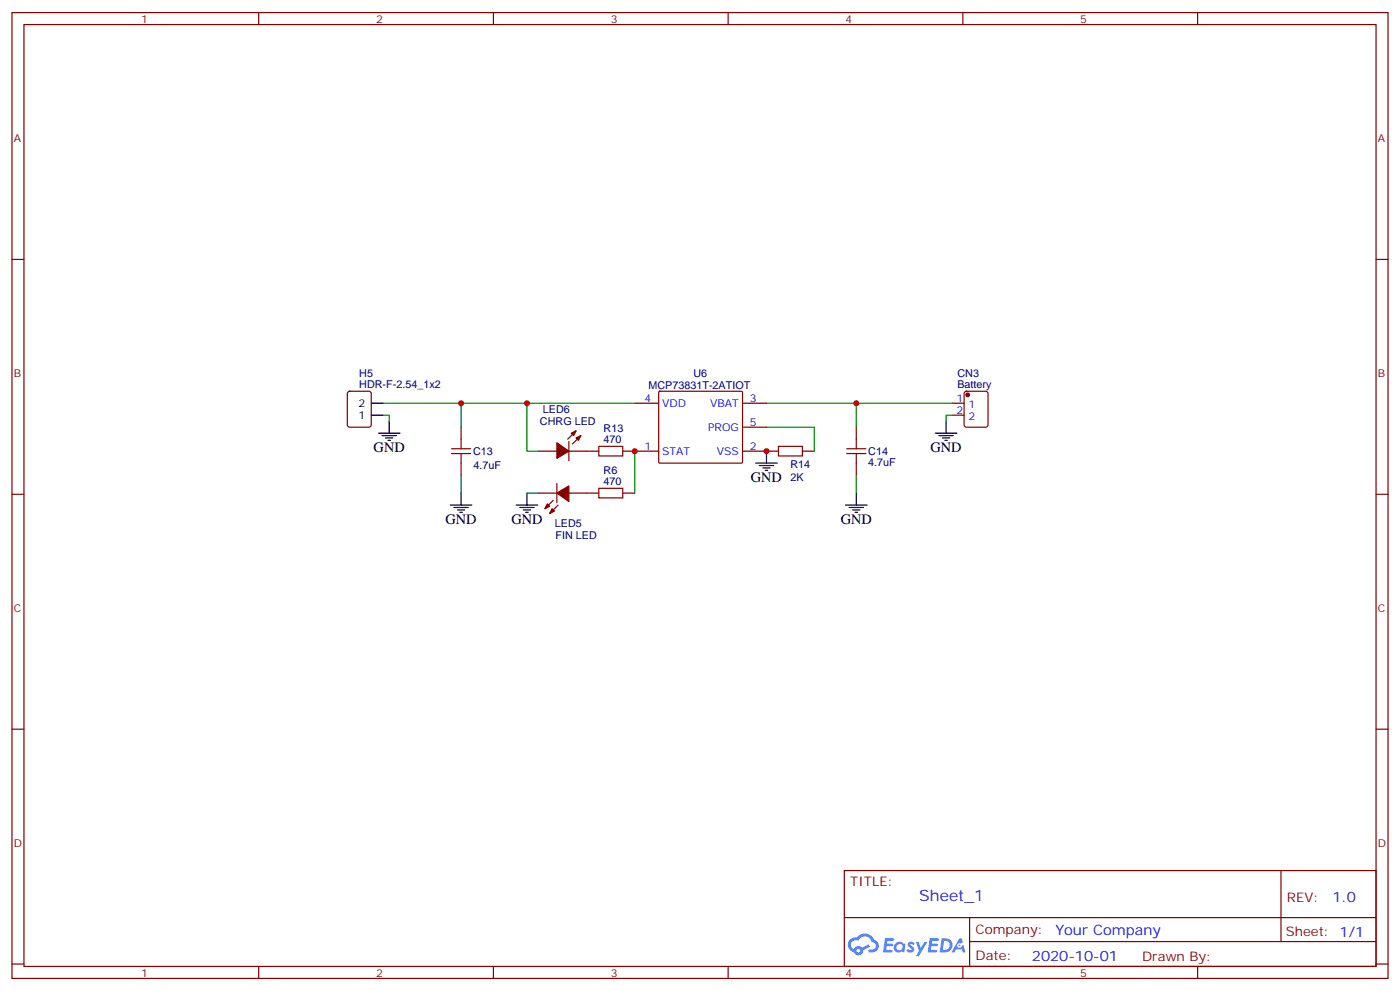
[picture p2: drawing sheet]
<svg xmlns="http://www.w3.org/2000/svg" width="412mm" height="292mm" viewBox="0 0 412 292" stroke-linecap="round" stroke-linejoin="round" font-family="sans-serif">
<g fill="none" stroke="#870000" stroke-width=".35">
<path d="M3.5 3.7h405.4v284.3h-405.4zM7.1 7.2h398.2v277.3h-398.2zM76.2 3.7v3.5M145.3 3.7v3.5M214.5 3.7v3.5M283.6 3.7v3.5M352.8 3.7v3.5M3.5 76.4h3.6M405.3 76.4h3.6M3.5 145.5h3.6M405.3 145.5h3.6M3.5 214.7h3.6"/>
<path d="M405.3 214.7h3.6M248.7 256.3h156.6v28.2h-156.6zM377.3 256.3v20.9M248.7 270.1h156.5M285.6 277.2h119.6M285.6 270.1v14.2M3.5 283.8h3.6M76.2 284.5v3.5M145.3 284.5v3.5M214.5 284.5v3.5M283.6 284.5v3.5M352.8 284.5v3.5"/>
<path d="M405.3 283.8h3.6"/>
</g>
<g fill="#5487ff">
<path d="M267.7 277.5a1.22 1.22 0 0 1 1.7 .2l-.4 .6a.47 .47 0 0 0-.3-.4 .47 .47 0 0 0-.5 .2l.1 .2a1.14 1.14 0 0 1 .8 1.8 1.14 1.14 0 0 1-1.9 0l-.2-.2 .5-.6 .7 .5a.29 .29 0 0 0 .3-.3 .29 .29 0 0 0-.2-.3 1.04 1.04 0 0 1-.6-1.7z"/>
<path d="M260.7 276.2h2.4l.3 .2-.2 .5-1.8 .1-.1 .8h1.5l.3 .4-.3 .4h-1.6l-.2 1.1h1.7l.2 .3-.2 .3-2.6 .1z"/>
<path d="M273.8 276.2h2.4l.3 .2-.1 .5-1.8 .1-.2 .8h1.6l.3 .4-.4 .4-1.6-.1-.1 1.1 1.7 .1 .2 .3-.2 .3-2.6 .1z"/>
<path d="M282.6 276.2h.7l.3 1.3-.6 .3a.69 .69 0 0 0-1 .3 .69 .69 0 0 0 .4 .9 .69 .69 0 0 0 .9-.6l.5-.2 .6 2.2h-.8l-.2-.9h-1.8l-.5 .9h-.8z"/>
<path d="M269.8 277.3h.8l.6 1.8 1.1-1.8h.9l-2.6 4.2h-.8l.9-1.5z"/>
<path d="M277.4 276.2l-.6 4.2h1.3a2.11 2.11 0 0 0 2.5-2.1 2.11 2.11 0 0 0-2.5-2.1zM278.1 277a1.39 1.39 0 0 1 1.7 1.4 1.39 1.39 0 0 1-1.8 1.2h-.3z"/>
<path d="M263.7 277.8a1.54 1.54 0 0 0-.1 2.2 1.54 1.54 0 0 0 2.2 .1l.6 .3 .3-2.3-.2-.3h-.4a1.49 1.49 0 0 0-2.4 0zM264 278.8a.94 .94 0 0 1 1.8 0 .94 .94 0 0 1-1.8 0z"/>
<path d="M250.4 276.6a2.18 2.18 0 0 0 1.1 3.7 1.44 1.44 0 0 0 1.6 .9 1.44 1.44 0 0 0 1.2-1.4l2-1.1-.5-.7-1.9 1a1.47 1.47 0 0 0-2.4 .4 1.39 1.39 0 0 1-.7-1.9 1.39 1.39 0 0 1 2-.5 2.12 2.12 0 0 1 2.2-1.3 2.12 2.12 0 0 1 1.9 1.7 1.14 1.14 0 0 1 1.1 1.4 1.14 1.14 0 0 1-1.7 .7 .43 .43 0 0 0-.5 .4 .43 .43 0 0 0 .4 .5 1.98 1.98 0 0 0 2.5-1.2 1.98 1.98 0 0 0-1.2-2.6 3.1 3.1 0 0 0-5.3-.6l-.9 .1zM252.3 279.9a.55 .55 0 0 1 1.1 0 .55 .55 0 0 1-1.1 0z"/>
<circle cx="282.6" cy="278.3" r=".26"/>
</g>
<path d="M112.9 118.7h74.1M135.8 118.7v7.1M155.2 118.7v14.1h3.5M225.8 118.7h54.7M252.2 118.7v7.1M112.9 122.2h1.8v1.8M135.8 139.9v5.3M187 132.8v12.4M225.8 125.8h14.1v7M252.2 139.9v5.3M280.5 122.2h-1.8v1.8M155.2 145.2h3.5" fill="none" stroke="#008700" stroke-width=".35"/>
<g fill="none" stroke="#870000" stroke-width=".35">
<path d="M102.5 115.4l.5-.2h5.7l.6 .4 .1 9.5-.5 .6-5.9 .1-.6-.5-.1-9.4zM187 118.7h7M194.1 115.4l.3-.2h24.1l.2 .3v20.7l-.3 .1h-24.2l-.2-.3zM218.7 118.7h7.1M280.5 118.7h3.5M284.2 115.4l.5-.2h5.6l.7 .4v9.5l-.4 .6-5.9 .1-.7-.5v-9.4zM133 132.1h5.6M133 133.5h5.6M135.8 125.8v6.3M135.8 133.5v6.4M158.7 132.8h5.3M167.6 132.8h8.8"/>
<path d="M167.6 130v5.6M169.7 126.8l-2.5 2.5M171.1 128.2l-2.5 2.5M176.4 131.4h7v2.8h-7zM183.4 132.8h10.6M218.7 132.8h10.6M218.7 125.8h7.1M229.3 131.4h7.1v2.8h-7.1zM236.4 132.8h3.5M249.4 132.1h5.7M249.4 133.5h5.7M252.2 125.8v6.3"/>
<path d="M252.2 133.5v6.4M280.5 122.2h3.5M158.7 145.2h5.3M163 147.3l-2.5 2.5M164 142.3v5.7M164.4 148.7l-2.5 2.5M167.6 145.2h8.8M176.4 143.8h7v2.8h-7zM183.4 145.2h3.6"/>
</g>
<g fill="none" stroke="#000" stroke-width=".35">
<path d="M109.4 118.7h3.5M109.4 122.2h3.5M111.5 127.5h6.3M112.5 128.2h4.3M113.6 128.9h2.1M114.3 129.6h.7M114.7 124v3.5M222.6 136.3h6.4M223.7 137.1h4.2M224.7 137.8h2.1M225.4 138.5h.7M225.8 132.8v3.5"/>
<path d="M275.5 127.5h6.4M276.6 128.2h4.2M277.6 128.9h2.2M278.3 129.6h.7M278.7 124v3.5M132.6 148.7h6.4M133.7 149.4h4.2M134.8 150.1h2.1M135.5 150.8h.7M135.8 145.2v3.5M152 148.7h6.4M153.1 149.4h4.2"/>
<path d="M154.2 150.1h2.1M154.9 150.8h.7M155.2 145.2v3.5M249.1 148.7h6.3M250.1 149.4h4.3M251.2 150.1h2.1M251.9 150.8h.7M252.2 145.2v3.5"/>
</g>
<g fill="#870000" stroke="#870000" stroke-width=".35">
<path d="M161.2 148.3l.7 .7-1.4 .8z"/>
<path d="M162.6 149.8l.7 .7-1.4 .7z"/>
<path d="M164 145.2l3.6-2.1v4.5z"/>
<path d="M169.7 128.9l1.4-.7-.7 1.4z"/>
<path d="M168.3 127.5l1.4-.7-.7 1.4z"/>
<path d="M164 130.4l3.6 2.4-3.6 2.1z"/>
<circle cx="285" cy="116.2" r=".53"/>
</g>
<g fill="#c00">
<circle cx="155.2" cy="118.7" r=".88"/>
<circle cx="225.8" cy="132.8" r=".88"/>
<circle cx="252.2" cy="118.7" r=".88"/>
<circle cx="135.8" cy="118.7" r=".88"/>
<circle cx="187" cy="132.8" r=".88"/>
</g>
<text font-size="4.6" fill="#00f" x="270.8" y="265.3">Sheet_1</text>
<g font-size="4.2">
<text x="110.1" y="133.2">GND</text>
<text x="274.1" y="133.2">GND</text>
<text x="221.2" y="142">GND</text>
<text x="131.2" y="154.3">GND</text>
<text x="150.6" y="154.3">GND</text>
<text x="247.6" y="154.4">GND</text>
</g>
<g font-size="4.2" fill="#00f">
<text x="392.5" y="265.6">1.0</text>
<text x="310.9" y="275.1">Your Company</text>
<text x="304" y="282.9">2020-10-01</text>
</g>
<g font-size="3.9" fill="#800">
<text x="250.5" y="260.9">TITLE:</text>
<text x="379.1" y="265.6">REV:</text>
<text x="287.4" y="275.1">Company:</text>
<text x="378.7" y="275.7">Sheet: 1/1</text>
<text x="287.4" y="282.8">Date:</text>
<text x="336.4" y="282.8">Drawn By: 유빠따</text>
</g>
<g font-size="3.2" fill="#800">
<text x="41.6" y="6.7">1</text>
<text x="110.8" y="6.7">2</text>
<text x="179.9" y="6.7">3</text>
<text x="249.1" y="6.7">4</text>
<text x="318.2" y="6.7">5</text>
<text x="4.1" y="41.8">A</text>
<text x="405.9" y="41.8">A</text>
<text x="4.1" y="110.9">B</text>
<text x="405.9" y="110.9">B</text>
<text x="4.1" y="180.1">C</text>
<text x="405.9" y="180.1">C</text>
<text x="4.1" y="249.2">D</text>
<text x="405.9" y="249.2">D</text>
<text x="41.6" y="287.5">1</text>
<text x="110.8" y="287.5">2</text>
<text x="179.9" y="287.5">3</text>
<text x="249.1" y="287.5">4</text>
<text x="318.2" y="287.5">5</text>
</g>
<g font-size="3.2" fill="#000080">
<text x="105.8" y="110.9">H5</text>
<text x="204.3" y="110.9">U6</text>
<text x="282" y="111.1">CN3</text>
<text x="105.8" y="114.1">HDR-F-2.54_1x2</text>
<text x="191" y="114.6">MCP73831T-2ATIOT</text>
<text x="282" y="114.1">Battery</text>
<text x="159.1" y="125.1">CHRG LED</text>
<text x="159.9" y="121.6">LED6</text>
<text x="177.8" y="130.4">470</text>
<text x="177.8" y="127.1">R13</text>
<text x="139.3" y="134">C13</text>
<text x="139.5" y="137.9">4.7uF</text>
<text x="232.8" y="137.9">R14</text>
<text x="255.8" y="137.1">4.7uF</text>
<text x="255.8" y="134">C14</text>
<text x="177.8" y="142.7">470</text>
<text x="177.8" y="139.5">R6</text>
<text x="232.8" y="141.6">2K</text>
<text x="163.5" y="155.1">LED5</text>
<text x="163.7" y="158.7">FIN LED</text>
</g>
<g font-size="3.2">
<text x="105.6" y="119.8">2</text>
<text x="105.6" y="123.3">1</text>
</g>
<g font-size="3.2" fill="#00f">
<text x="189.9" y="118.4">4</text>
<text x="195.1" y="119.8">VDD</text>
<text x="209.2" y="119.8">VBAT</text>
<text x="220.8" y="118.4">3</text>
<text x="281.8" y="118.4">1</text>
<text x="220.8" y="125.4">5</text>
<text x="281.8" y="121.9">2</text>
<text x="285.3" y="120.1">1</text>
<text x="285.3" y="123.6">2</text>
<text x="208.6" y="126.8">PROG</text>
<text x="189.9" y="132.5">1</text>
<text x="195.1" y="133.9">STAT</text>
<text x="211.2" y="133.9">VSS</text>
<text x="220.8" y="132.5">2</text>
</g>
</svg>
